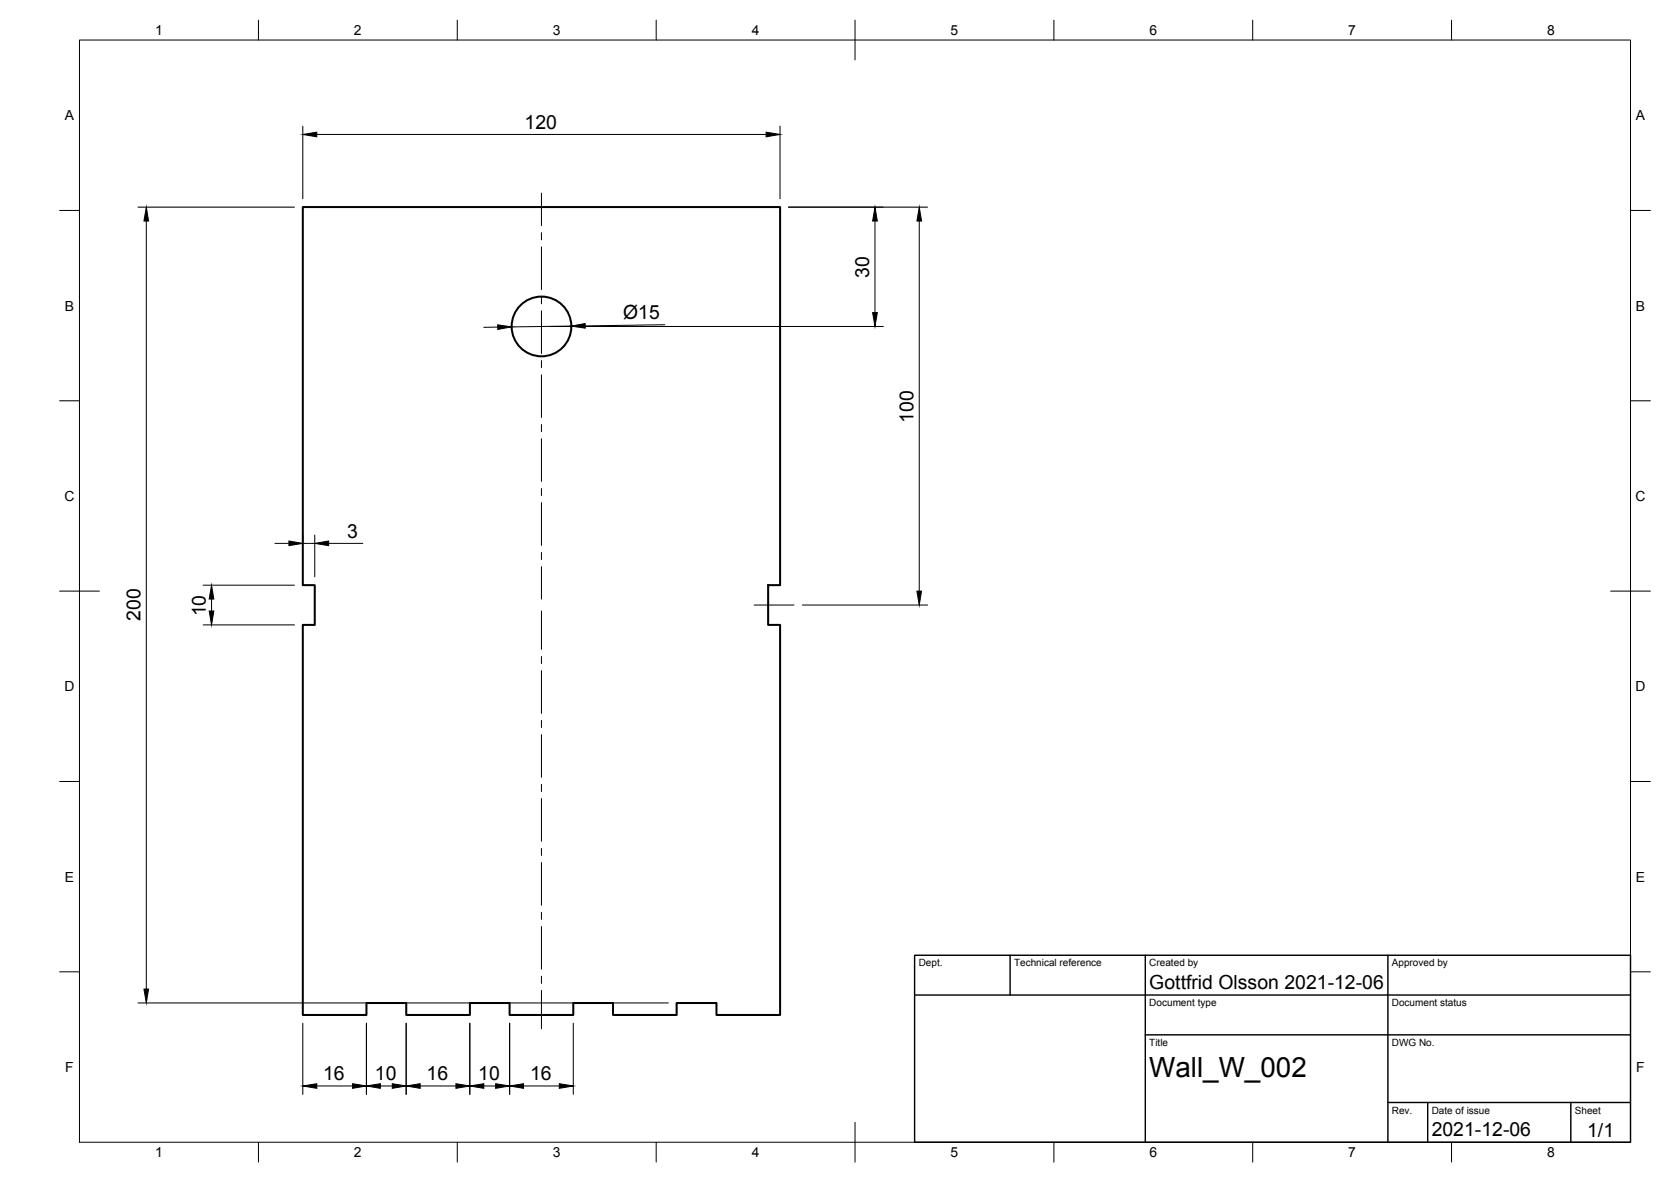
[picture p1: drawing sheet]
<svg xmlns="http://www.w3.org/2000/svg" width="420mm" height="297mm" viewBox="0 0 420 297" stroke-linecap="round" stroke-linejoin="round" font-family="sans-serif">
<!-- layer: Visible -->
<g fill="none" stroke="#000" stroke-width=".51">
<path d="M76.1 52h120.1v95.1h-3.1v9.9h3.1v98.1h-16.1v-3h-10v3h-16v-3h-10v3h-16v-3h-9.9v3h-16v-3h-10.1v3h-16v-98.1h3v-9.9h-3z"/>
<circle cx="136.2" cy="82" r="7.5"/>
</g>
<!-- layer: Border -->
<g fill="none" stroke="#000" stroke-width=".25">
<path d="M20 10.1h390v276.9h-390zM65 5.1v5M115 5.1v5M165 5.1v5M215 5.1v10M265 5.1v5M315 5.1v5M365 5.1v5M15 52.9h5M410 52.9h5M15 100.7h5M410 100.7h5"/>
<path d="M15 148.6h10M405 148.6h10M15 196.4h5M410 196.4h5M15 244.2h5M410 244.2h5M65 287v5M115 287v5M165 287v5M215 282.1v9.9M265 287v5M315 287v5"/>
<path d="M365 287v5"/>
</g>
<!-- layer: TitleBlock -->
<path d="M230 240.1h180v46.9h-180zM230 250h180M254 240.1v9.9M288 240.1v46.9M349 240.1v46.9M288 260.1h122M349 277.1h61M359 277.1v9.9M395 277.1v9.9" fill="none" stroke="#000" stroke-width=".36"/>
<!-- layer: Dimensions -->
<g fill="none" stroke="#000" stroke-width=".25">
<path d="M76.1 31.7v18.3M79.7 33.8h112.9M196.1 31.7v18.3M34.7 52.1h39.3M36.8 55.5v193M198.2 52.1h35M220 55.5v23.1M231.1 55.5v93.1M125.1 82.2l-3.5 .1M138.2 82h83.9M143.6 81.9l-15 .3M167.2 81.6l-20.1 .3"/>
<path d="M69.1 136.6h3.5M76.1 134.5v1.6M76.1 136.6h3M79.1 134.5v10.5M82.6 136.6h8.6M51.1 147.1h22.9M51.1 157h22.9M53.2 150.5v3.1M201.7 152h31.5M34.7 252h133.3M76.1 257.1v17.9M92.1 257.1v17.9"/>
<path d="M102.1 257.1v17.9M118.1 257.1v17.9M128.1 257.1v17.9M144.1 257.1v17.9M79.7 272.9h8.9M95.6 272.9h3M105.6 272.9h9M121.6 272.9h3M131.6 272.9h9"/>
</g>
<g fill="#000" stroke="#000" stroke-width=".25">
<path d="M76.1 33.8l3.6-.6v1.2zM192.6 33.2l3.5 .6-3.5 .6zM36.8 52.1l.6 3.4h-1.2zM220 52.1l.6 3.4h-1.2zM231.1 52.1l.6 3.4h-1.2zM219.4 78.6h1.2l-.6 3.4zM125.1 81.6l3.5 .6-3.4 .6zM143.6 81.9l3.5-.6 .1 1.2zM72.6 136l3.5 .6-3.5 .5zM79.1 136.6l3.5-.6v1.1zM53.2 147.1l.6 3.4h-1.2zM52.6 153.6h1.2l-.6 3.4z"/>
<path d="M230.5 148.6h1.2l-.6 3.4zM36.2 248.5h1.2l-.6 3.5zM76.1 272.9l3.6-.6v1.2zM88.6 272.3l3.5 .6-3.5 .6zM92.1 272.9l3.5-.6v1.2zM98.6 272.3l3.5 .6-3.5 .6zM102.1 272.9l3.5-.6v1.2zM114.6 272.3l3.5 .6-3.5 .6zM118.1 272.9l3.5-.6v1.2zM124.6 272.3l3.5 .6-3.5 .6zM128.1 272.9l3.5-.6v1.2zM140.6 272.3l3.5 .6-3.5 .6z"/>
</g>
<!-- layer: Center Lines -->
<g fill="none" stroke="#000" stroke-width=".25">
<path d="M136.1 48.5v8.2M136.1 58.5v1.8M136.1 62v10.8M136.1 74.6v1.7M136.1 78.1v10.7M136.1 90.6v1.8M136.1 94.2v10.7M136.1 106.7v1.8M136.1 110.3v10.7M136.1 122.8v1.8M136.1 126.3v10.8M136.1 138.8v1.8"/>
<path d="M136.1 142.4v8.1M136.1 153.6v9.6M189.6 152h10M136.1 165v1.8M136.1 168.5v10.8M136.1 181v1.8M136.1 184.6v10.7M136.1 197.1v1.8M136.1 200.7v10.7M136.1 213.2v1.8M136.1 216.8v10.7M136.1 229.3v1.7"/>
<path d="M136.1 232.8v10.8M136.1 245.3v1.8M136.1 248.9v9.6"/>
</g>
<text font-size="7" x="289" y="270.6">Wall_W_002</text>
<g font-size="4.9">
<text x="131.9" y="32.3">120</text>
<text x="218.5" y="69.8" transform="rotate(-90 218.5 69.8)">30</text>
<text x="156.7" y="80.2" transform="rotate(-1 156.7 80.2)">Ø15</text>
<text x="229.7" y="106.3" transform="rotate(-90 229.7 106.3)">100</text>
<text x="87.3" y="135.1">3</text>
<text x="51.7" y="154.9" transform="rotate(-90 51.7 154.9)">10</text>
<text x="35.3" y="156.1" transform="rotate(-90 35.3 156.1)">200</text>
<text x="289" y="248.5">Gottfrid Olsson 2021-12-06</text>
<text x="81.3" y="271.4">16</text>
<text x="94.3" y="271.4">10</text>
<text x="107.3" y="271.4">16</text>
<text x="120.3" y="271.4">10</text>
<text x="133.3" y="271.4">16</text>
<text x="360" y="285.5">2021-12-06</text>
<text x="399.1" y="285.7">1/1</text>
</g>
<g font-size="3.5">
<text x="39" y="8.8">1</text>
<text x="89" y="8.8">2</text>
<text x="139" y="8.8">3</text>
<text x="189" y="8.8">4</text>
<text x="239" y="8.8">5</text>
<text x="289" y="8.8">6</text>
<text x="339" y="8.8">7</text>
<text x="389" y="8.8">8</text>
<text x="16.3" y="30.2">A</text>
<text x="411.3" y="30.2">A</text>
<text x="16.3" y="78">B</text>
<text x="411.3" y="78">B</text>
<text x="16.2" y="125.9">C</text>
<text x="411.2" y="125.9">C</text>
<text x="16.2" y="173.7">D</text>
<text x="411.2" y="173.7">D</text>
<text x="16.3" y="221.6">E</text>
<text x="411.3" y="221.6">E</text>
<text x="16.4" y="269.4">F</text>
<text x="411.4" y="269.4">F</text>
<text x="39" y="290.8">1</text>
<text x="89" y="290.8">2</text>
<text x="139" y="290.8">3</text>
<text x="189" y="290.8">4</text>
<text x="239" y="290.8">5</text>
<text x="289" y="290.8">6</text>
<text x="339" y="290.8">7</text>
<text x="389" y="290.8">8</text>
</g>
<g font-size="2.5">
<text x="231" y="242.9">Dept.</text>
<text x="255" y="242.9">Technical reference</text>
<text x="289" y="242.9">Created by</text>
<text x="350" y="242.9">Approved by</text>
<text x="289" y="252.8">Document type</text>
<text x="350" y="252.8">Document status</text>
<text x="289" y="262.9">Title</text>
<text x="350" y="262.9">DWG No.</text>
<text x="350" y="279.9">Rev.</text>
<text x="360" y="279.9">Date of issue</text>
<text x="396" y="279.9">Sheet</text>
</g>
</svg>
